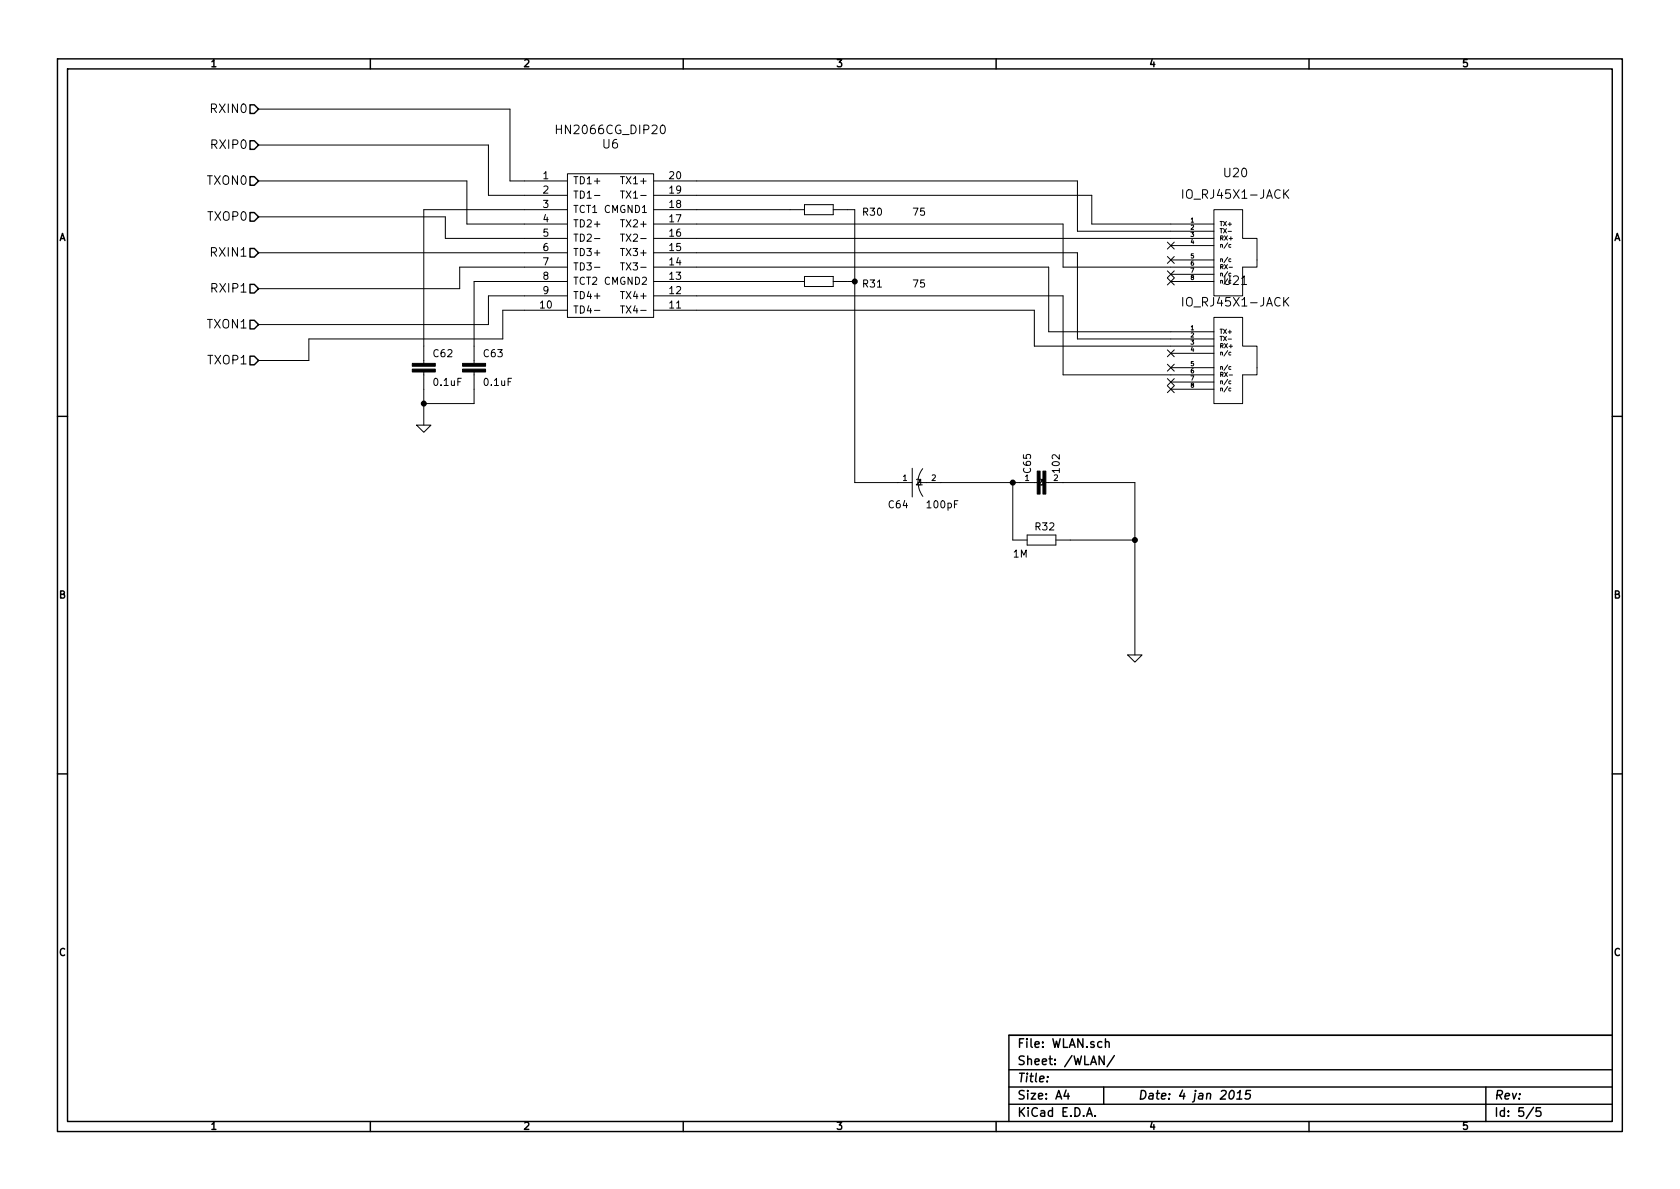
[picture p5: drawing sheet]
EESchema Schematic File Version 2  date 2015/1/4 11:31:27
LIBS:C
LIBS:IC
LIBS:power
LIBS:rcl
LIBS:gl
LIBS:I-O
LIBS:REQUEST
LIBS:SchumyHao
LIBS:5V DC ADAPTER-cache
LIBS:5V to 3.3V-cache
LIBS:MT7620N-cache
LIBS:SATA-cache
LIBS:uPD720114-cache
LIBS:WLAN-cache
LIBS:MT7620N-cache
EELAYER 27 0
EELAYER END
$Descr A4 11693 8268
encoding utf-8
Sheet 5 5
Title ""
Date "4 jan 2015"
Rev ""
Comp ""
Comment1 ""
Comment2 ""
Comment3 ""
Comment4 ""
$EndDescr
Text HLabel 1800 750  0    60   Input ~ 0
RXIN0
Text HLabel 1800 1000 0    60   Input ~ 0
RXIP0
Text HLabel 1800 1250 0    60   Input ~ 0
TXON0
Text HLabel 1800 1500 0    60   Input ~ 0
TXOP0
Text HLabel 1800 2250 0    60   Input ~ 0
TXON1
Text HLabel 1800 2500 0    60   Input ~ 0
TXOP1
Text HLabel 1800 1750 0    60   Input ~ 0
RXIN1
Text HLabel 1800 2000 0    60   Input ~ 0
RXIP1
$Comp
L HN2066CG_DIP20 U6
U 1 1
P 4250 1700
F 0 "U6" H 4250 2400 60  0000 C CNN
F 1 "HN2066CG_DIP20" H 4250 2500 60  0000 C CNN
F 2 "HN2066CG_DIP20" H 4250 1700 60  0001 C CNN
F 3 "" H 4250 1700 60  0000 C CNN
	1    4250 1700
	1    0    0    -1  
$EndComp
$Comp
L IO_RJ45X1-JACK U20
U 1 1
P 8600 1750
F 0 "U20" H 8600 2300 60  0000 C CNN
F 1 "IO_RJ45X1-JACK" H 8600 2150 60  0000 C CNN
F 2 "IO_RJ45X1-8P8C-90" H 8600 1750 60  0001 C CNN
F 3 "" H 8600 1750 60  0000 C CNN
	1    8600 1750
	1    0    0    -1  
$EndComp
$Comp
L C_C_0805 C62
U 1 1
P 2950 2500
F 0 "C62" H 3010 2515 50  0000 L BNN
F 1 "0.1uF" H 3010 2315 50  0000 L BNN
F 2 "C_C_0805" H 2950 2650 50  0001 C CNN
F 3 "~" H 2950 2500 60  0000 C CNN
	1    2950 2500
	1    0    0    -1  
$EndComp
$Comp
L C_C_0805 C63
U 1 1
P 3300 2500
F 0 "C63" H 3360 2515 50  0000 L BNN
F 1 "0.1uF" H 3360 2315 50  0000 L BNN
F 2 "C_C_0805" H 3300 2650 50  0001 C CNN
F 3 "~" H 3300 2500 60  0000 C CNN
	1    3300 2500
	1    0    0    -1  
$EndComp
Wire Wire Line
	3650 1450 2950 1450
Wire Wire Line
	2950 1450 2950 2400
Wire Wire Line
	3300 2400 3300 1950
Wire Wire Line
	3300 1950 3650 1950
Wire Wire Line
	1800 750  3550 750 
Wire Wire Line
	3550 750  3550 1250
Wire Wire Line
	3550 1250 3650 1250
Wire Wire Line
	3650 1350 3400 1350
Wire Wire Line
	3400 1350 3400 1000
Wire Wire Line
	3400 1000 1800 1000
Wire Wire Line
	3650 1550 3250 1550
Wire Wire Line
	3250 1550 3250 1250
Wire Wire Line
	3250 1250 1800 1250
Wire Wire Line
	3650 1650 3100 1650
Wire Wire Line
	3100 1650 3100 1500
Wire Wire Line
	3100 1500 1800 1500
Wire Wire Line
	1800 1750 3650 1750
Wire Wire Line
	3650 1850 3200 1850
Wire Wire Line
	3200 1850 3200 2000
Wire Wire Line
	3200 2000 1800 2000
Wire Wire Line
	1800 2250 3400 2250
Wire Wire Line
	3400 2250 3400 2050
Wire Wire Line
	3400 2050 3650 2050
Wire Wire Line
	3650 2150 3500 2150
Wire Wire Line
	3500 2150 3500 2350
Wire Wire Line
	3500 2350 2150 2350
Wire Wire Line
	2150 2350 2150 2500
Wire Wire Line
	2150 2500 1800 2500
$Comp
L GND #PWR0131
U 1 1
P 2950 2950
F 0 "#PWR0131" H 2950 2850 30  0001 C CNN
F 1 "GND" H 2950 2880 30  0001 C CNN
F 2 "~" H 2950 2950 60  0000 C CNN
F 3 "~" H 2950 2950 60  0000 C CNN
	1    2950 2950
	1    0    0    -1  
$EndComp
Wire Wire Line
	3300 2700 3300 2800
Wire Wire Line
	3300 2800 2950 2800
Wire Wire Line
	2950 2700 2950 2950
Connection ~ 2950 2800
NoConn ~ 8150 1700
NoConn ~ 8150 1800
NoConn ~ 8150 1900
NoConn ~ 8150 1950
NoConn ~ 8150 2450
NoConn ~ 8150 2550
NoConn ~ 8150 2650
NoConn ~ 8150 2700
Wire Wire Line
	4850 1250 7500 1250
Wire Wire Line
	7500 1250 7500 1600
Wire Wire Line
	7500 1600 8150 1600
Wire Wire Line
	4850 1350 7600 1350
Wire Wire Line
	7600 1350 7600 1550
Wire Wire Line
	7600 1550 8150 1550
Wire Wire Line
	4850 1550 7400 1550
Wire Wire Line
	7400 1550 7400 1850
Wire Wire Line
	7400 1850 8150 1850
Wire Wire Line
	4850 1650 8150 1650
Wire Wire Line
	4850 1750 7500 1750
Wire Wire Line
	7500 1750 7500 2350
Wire Wire Line
	7500 2350 8150 2350
Wire Wire Line
	4850 1850 7300 1850
Wire Wire Line
	7300 1850 7300 2300
Wire Wire Line
	7300 2300 8150 2300
Wire Wire Line
	4850 2050 7400 2050
Wire Wire Line
	7400 2050 7400 2600
Wire Wire Line
	7400 2600 8150 2600
Wire Wire Line
	8150 2400 7200 2400
Wire Wire Line
	7200 2400 7200 2150
Wire Wire Line
	7200 2150 4850 2150
$Comp
L C_R_0805 R30
U 1 1
P 5700 1450
F 0 "R30" H 6000 1400 50  0000 L BNN
F 1 "75" H 6350 1400 50  0000 L BNN
F 2 "C_R_0805" H 5700 1600 50  0001 C CNN
F 3 "~" H 5700 1450 60  0000 C CNN
	1    5700 1450
	1    0    0    -1  
$EndComp
$Comp
L C_R_0805 R31
U 1 1
P 5700 1950
F 0 "R31" H 6000 1900 50  0000 L BNN
F 1 "75" H 6350 1900 50  0000 L BNN
F 2 "C_R_0805" H 5700 2100 50  0001 C CNN
F 3 "~" H 5700 1950 60  0000 C CNN
	1    5700 1950
	1    0    0    -1  
$EndComp
Wire Wire Line
	4850 1450 5500 1450
Wire Wire Line
	5500 1950 4850 1950
Wire Wire Line
	5900 1450 5950 1450
Wire Wire Line
	5900 1950 5950 1950
Connection ~ 5950 1950
$Comp
L C-USC0805 C64
U 1 1
P 6350 3350
F 0 "C64" V 6225 3375 50  0000 L BNN
F 1 "100pF" V 6225 3025 50  0000 L BNN
F 2 "rcl-C0805" H 6350 3500 50  0001 C CNN
F 3 "" H 6350 3350 60  0000 C CNN
	1    6350 3350
	0    -1   -1   0   
$EndComp
$Comp
L C-EUC1206 C65
U 1 1
P 7200 3350
F 0 "C65" H 7260 3365 50  0000 L BNN
F 1 "102" H 7260 3165 50  0000 L BNN
F 2 "rcl-C1206" H 7200 3500 50  0001 C CNN
F 3 "" H 7200 3350 60  0000 C CNN
	1    7200 3350
	0    -1   -1   0   
$EndComp
$Comp
L C_R_0805 R32
U 1 1
P 7250 3750
F 0 "R32" H 7200 3809 50  0000 L BNN
F 1 "1M" H 7050 3620 50  0000 L BNN
F 2 "C_R_0805" H 7250 3900 50  0001 C CNN
F 3 "~" H 7250 3750 60  0000 C CNN
	1    7250 3750
	1    0    0    -1  
$EndComp
$Comp
L GND #PWR0132
U 1 1
P 7900 4550
F 0 "#PWR0132" H 7900 4450 30  0001 C CNN
F 1 "GND" H 7900 4480 30  0001 C CNN
F 2 "~" H 7900 4550 60  0000 C CNN
F 3 "~" H 7900 4550 60  0000 C CNN
	1    7900 4550
	1    0    0    -1  
$EndComp
Wire Wire Line
	7400 3350 7900 3350
Wire Wire Line
	7900 3350 7900 4550
Wire Wire Line
	7450 3750 7900 3750
Connection ~ 7900 3750
$Comp
L IO_RJ45X1-JACK U21
U 1 1
P 8600 2500
F 0 "U21" H 8600 3050 60  0000 C CNN
F 1 "IO_RJ45X1-JACK" H 8600 2900 60  0000 C CNN
F 2 "IO_RJ45X1-8P8C-90" H 8600 2500 60  0001 C CNN
F 3 "" H 8600 2500 60  0000 C CNN
	1    8600 2500
	1    0    0    -1  
$EndComp
Wire Wire Line
	5950 1450 5950 3350
Wire Wire Line
	5950 3350 6250 3350
Wire Wire Line
	6550 3350 7100 3350
Wire Wire Line
	7050 3750 7050 3350
Connection ~ 7050 3350
$EndSCHEMATC
